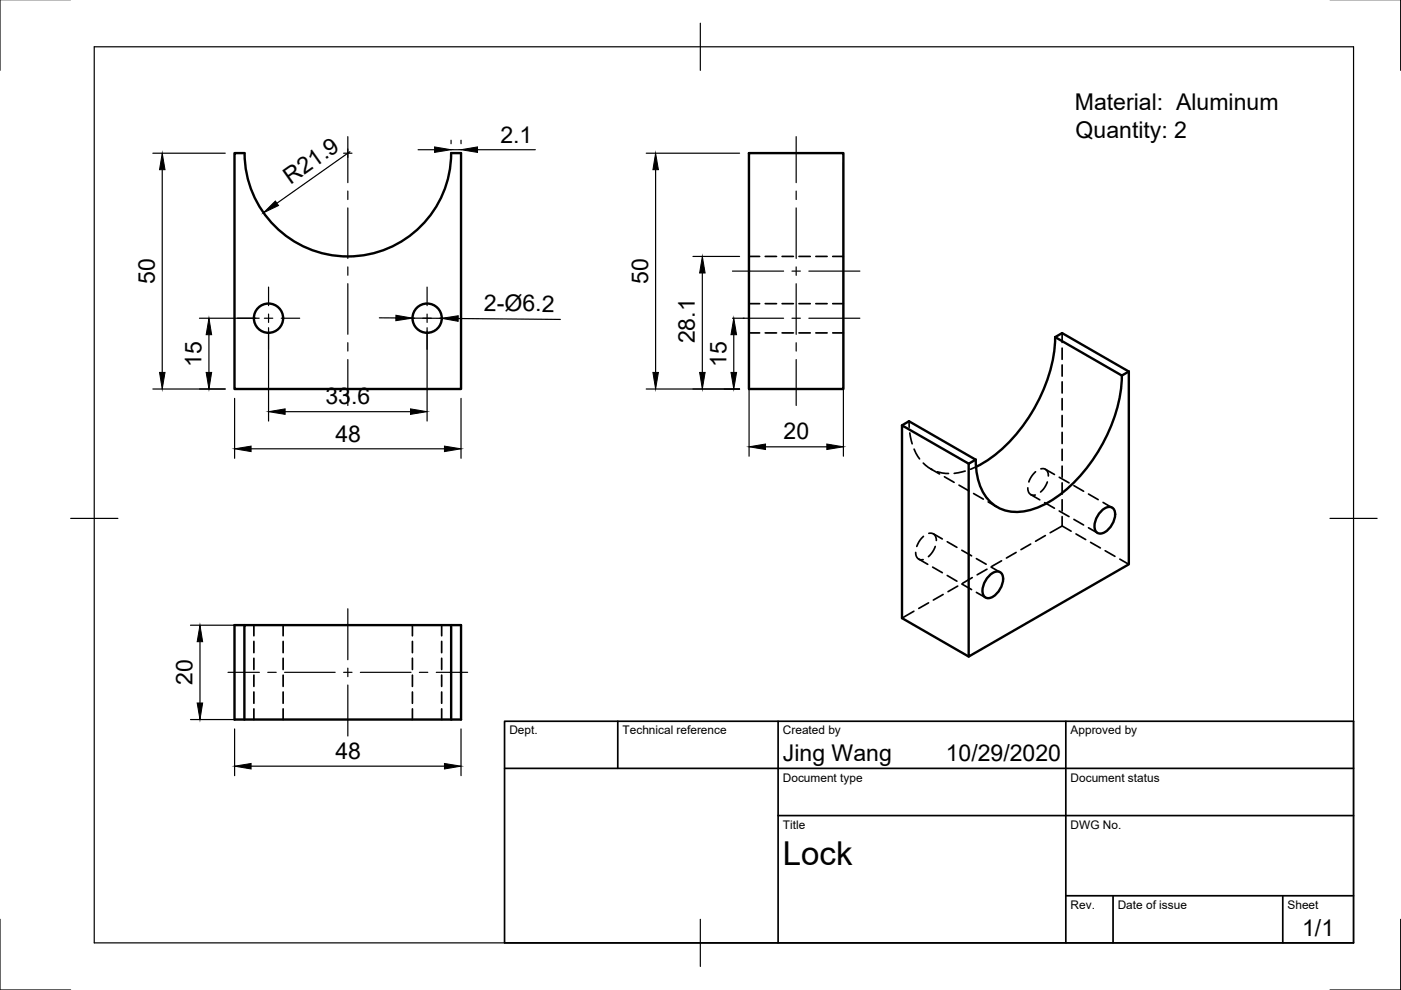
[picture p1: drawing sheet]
<svg xmlns="http://www.w3.org/2000/svg" width="297mm" height="210mm" viewBox="0 0 297 210" stroke-linecap="round" stroke-linejoin="round" font-family="sans-serif">
<!-- layer: Visible -->
<g fill="none" stroke="#000" stroke-width=".51">
<path d="M49.7 32.5h2.2a21.9 21.9 0 0 0 21.9 21.9 21.9 21.9 0 0 0 21.9-21.9h2v50h-48zM158.8 32.5h20v50h-20zM223.7 71.5a34.3 34.3 0 0 1-14.8 26.4l-2 1.1M237.9 79.6a34.2 34.2 0 0 1-15.5 26.8 11.9 11.9 0 0 1-9.9 1.6 8.8 8.8 0 0 1-5.3-7.1l-.3-3.4M239.3 78.8v40.8l-33.9 19.6v-40.9l1.5-.8M239.3 78.8l-1.5 .8M239.3 78.8l-14.1-8.2-1.5 .9 14.1 8.1M191.2 90.2l1.5-.9 14.2 8.2M205.4 98.3l-14.2-8.1v40.9l14.2 8.1M233.3 108.6a2.37 2.37 0 0 1 2.5-1 2.63 2.63 0 0 1 .1 3.3 3.5 3.5 0 0 1-2.8 2.2 1.53 1.53 0 0 1-1-2.1 5.2 5.2 0 0 1 1.2-2.4zM51.8 132.5h-2.1v20.1h48v-20.1h-2M209.5 122.3a2.37 2.37 0 0 1 2.5-1 2.63 2.63 0 0 1 .2 3.3 3.5 3.5 0 0 1-2.8 2.2 1.53 1.53 0 0 1-1-2.2 5.2 5.2 0 0 1 1.1-2.3z"/>
<path d="M51.8 152.6v-20.1h43.9v20.1"/>
<circle cx="56.9" cy="67.5" r="3.1"/>
<circle cx="90.6" cy="67.5" r="3.1"/>
</g>
<!-- layer: Hidden -->
<g fill="none" stroke="#000" stroke-width=".36">
<path d="M158.8 54.4h2.3M162.2 54.4h2.4M165.8 54.4h2.4M169.4 54.4h2.4M173 54.4h2.4M176.6 54.4h2.2M158.8 64.4h2.3M158.8 70.6h2.3M162.2 64.4h2.4M162.2 70.6h2.4M165.8 64.4h2.4M165.8 70.6h2.4"/>
<path d="M169.4 64.4h2.4M169.4 70.6h2.4M173 64.4h2.4M173 70.6h2.4M176.6 64.4h2.2M176.6 70.6h2.2M225.2 70.6v2M225.2 73.8v2.4M225.2 77.4v2.3M192.7 89.3l.1 1.3M192.9 91.8l.5 2.3M193.8 95.2l1.2 2.1"/>
<path d="M195.7 98.2l1.1 .9 .9 .5M197.3 99.4l1.9 1.1M204.6 99.9l-2.3 .5M206.9 99l-1.1 .5M220.7 99.4a1.25 1.25 0 0 1 1.6 1.5M221.6 99.5l2 1.1M225.2 81v2.3M225.2 84.5v2.4M225.2 88.1v2.4M225.2 91.7v2.3M225.2 95.2v2.4M225.2 98.8v2.4"/>
<path d="M194.1 117.1a1.29 1.29 0 0 0 1.6 1.6M194.8 118.5l1.9 1.1M195.8 113.7l-.7 .8-.7 1.4M196.9 113.1a1.27 1.27 0 0 1 1.6 1.5M197.9 113.2l1.9 1.1M198.3 115.9l-.6 1.1-.9 1M198.8 100l2.3 .4M200.2 101.1l2.1 1.2M200.8 114.9l2.1 1.1M203.3 102.9l2.1 1.1M203.9 116.7l2.1 1.1M206.4 104.6l2.1 1.2"/>
<path d="M207 118.4l2.1 1.2M209.5 106.4l1.9 1.1M212.3 118.9l-2 1.2M215.4 117.1l-2 1.2M217.9 103.4a1.28 1.28 0 0 0 1.6 1.6M218.5 115.4l-2 1.1M218.5 104.9l2 1.1M219.6 100l-.8 .8-.7 1.4M221.5 106.6l2.1 1.2M221.6 113.6l-2 1.2M222.1 102.2l-.6 1.1-.9 1M224.6 101.2l2.1 1.2"/>
<path d="M224.6 108.3l2.1 1.2M225.2 111.5l-2.5 1.5M225.2 111.5l1.9 1.1M225.2 102.4v2.4M225.2 106v2.3M225.2 109.5v2M227.7 103l2 1.2M227.7 110.1l2 1.2M228.1 113.2l2.1 1.2M230.8 104.7l2 1.2M230.8 111.9l1.9 1.1M231.2 115l2.1 1.2"/>
<path d="M233.9 106.5l1.9 1.1M234.3 116.8l2.1 1.2M237.4 118.5l1.9 1.1M53.8 132.5v2.3M53.8 136v2.4M53.8 139.6v2.4M60 132.5v2.3M60 136v2.4M60 139.6v2.4M87.4 132.5v2.3M87.4 136v2.4M87.4 139.6v2.4"/>
<path d="M93.6 132.5v2.3M93.6 136v2.4M93.6 139.6v2.4M193.8 129.6l-2.6 1.5M196.9 127.8l-2.1 1.2M197.7 120.2l2.1 1.2M200 126l-2.1 1.2M200.8 122l2.1 1.2M203.1 124.3l-2.1 1.1M203.9 123.8l2.1 1.2M206.1 122.5l-2 1.2M207 125.6l1.9 1.1"/>
<path d="M209.3 120.7l-2.1 1.2M210.1 120.2l1.9 1.1M53.8 143.1v2.4M53.8 146.7v2.4M53.8 150.3v2.3M60 143.1v2.4M60 146.7v2.4M60 150.3v2.3M87.4 143.1v2.4M87.4 146.7v2.4M87.4 150.3v2.3M93.6 143.1v2.4"/>
<path d="M93.6 146.7v2.4M93.6 150.3v2.3"/>
</g>
<!-- layer: Border -->
<path d="M0 -.1v15M297 -.1v15M20 9.9h267v190h-267zM148.5 4.9v10M15 109.9h10M282 109.9h10M0 194.9v15h15M148.5 194.9v10M297 194.9v15h-15" fill="none" stroke="#000" stroke-width=".25"/>
<!-- layer: TitleBlock -->
<path d="M107 152.9h180v47h-180zM131 152.9v10M165 152.9v47M226 152.9v47M107 162.9h180M165 172.9h122M226 189.9h61M236 189.9v10M272 189.9v10" fill="none" stroke="#000" stroke-width=".36"/>
<!-- layer: Center Lines -->
<g fill="none" stroke="#000" stroke-width=".25">
<path d="M72.9 32.5h1.7M73.7 29v9.7M168.8 29v9.7M73.7 40.5v1.8M73.7 44.1v10.7M73.7 56.6v1.8M155.3 57.5h10.8M167.9 57.5h1.8M168.8 40.5v1.8M168.8 44.1v10.7M168.8 56.6v1.8M171.5 57.5h10.8"/>
<path d="M50.3 67.5h4M56 67.5h1.8M56.9 60.9v3.9M56.9 66.6v1.8M56.9 70.2v3.9M59.6 67.5h3.9M73.7 60.1v10.8M73.7 72.7v1.7M73.7 76.2v9.8M83.9 67.5h4M89.6 67.5h1.8M90.6 60.9v3.9"/>
<path d="M90.6 66.6v1.8M90.6 70.2v3.9M93.2 67.5h3.9M155.3 67.5h10.8M167.9 67.5h1.8M168.8 60.1v10.8M168.8 72.7v1.7M168.8 76.2v9.8M171.5 67.5h10.8M73.7 129.1v10.8M48.3 142.6h6.7M56.8 142.6h1.8"/>
<path d="M60.3 142.6h10.8M72.9 142.6h1.7M73.7 141.7v1.8M73.7 145.2v10.9M76.4 142.6h10.7M88.9 142.6h1.8M92.5 142.6h6.6"/>
</g>
<!-- layer: Dimensions -->
<g fill="none" stroke="#000" stroke-width=".25">
<path d="M32.4 32.5h15.4M34.4 36v43M74.2 32.2l-15.5 10.9M88.6 31.7h3.5M95.6 29.7v.8M95.6 31.7h2.1M97.7 29.7v.8M101.2 31.7h12.3M137 32.5h19.8M139 36v43M158.8 34.5v62.2M178.8 34.5v62.2"/>
<path d="M146.9 54.4h9.9M148.9 57.9v21.1M42.3 67.5h12.6M44.3 71v8M56.9 69.5v19.8M80.4 67.4h3.5M87.4 67.5h6.2M90.6 69.5v19.8M97.1 67.5l21.7 .2M155.6 71v8M157.6 67.5h.1M32.4 82.5h15.4"/>
<path d="M49.7 84.5v12.7M53.2 95.2h41M60.5 87.3h26.5M97.7 84.5v12.7M137 82.5h19.8M162.3 94.7h13M40.4 132.6h9.4M42.4 136.1v12.9M40.4 152.6h9.4M49.7 154.6v9.9M97.7 154.6v9.9M53.2 162.4h41"/>
</g>
<g fill="#000" stroke="#000" stroke-width=".21">
<path d="M34.4 32.5l.6 3.5h-1.2zM92.1 31.2l3.5 .5-3.5 .6zM97.7 31.7l3.5-.5v1.1zM139 32.5l.6 3.5h-1.2zM55.9 45.1l2.5-2.5 .7 1zM148.9 54.4l.6 3.5h-1.2zM33.8 79h1.2l-.6 3.5zM44.3 67.5l.6 3.5h-1.2zM43.7 79h1.2l-.6 3.5zM83.9 66.8l3.5 .7-3.5 .5zM93.6 67.5l3.6-.6-.1 1.2zM138.4 79h1.2l-.6 3.5z"/>
<path d="M148.3 79h1.2l-.6 3.5zM155.6 67.5l.6 3.5h-1.2zM155 79h1.2l-.6 3.5zM49.7 95.2l3.5-.6v1.2zM56.9 87.3l3.6-.6v1.2zM87 86.7l3.6 .6-3.6 .6zM94.2 94.6l3.5 .6-3.5 .6zM158.8 94.7l3.5-.6v1.2zM175.3 94.1l3.5 .6-3.5 .6zM42.4 132.6l.6 3.5h-1.2zM41.8 149h1.2l-.6 3.6zM49.7 162.4l3.5-.5v1.1z"/>
<path d="M94.2 161.9l3.5 .5-3.5 .6z"/>
</g>
<text font-size="7" x="166" y="183.4">Lock</text>
<g font-size="4.9">
<text x="227.9" y="23.4">Material: Aluminum</text>
<text x="228" y="29.3">Quantity: 2</text>
<text x="106.1" y="30.2">2.1</text>
<text x="61.6" y="39.2" transform="rotate(-35 61.6 39.2)">R21.9</text>
<text x="32.9" y="60.2" transform="rotate(-90 32.9 60.2)">50</text>
<text x="102.6" y="65.9">2-Ø6.2</text>
<text x="137.5" y="60.2" transform="rotate(-90 137.5 60.2)">50</text>
<text x="42.7" y="77.9" transform="rotate(-90 42.7 77.9)">15</text>
<text x="147.3" y="72.8" transform="rotate(-90 147.3 72.8)">28.1</text>
<text x="154" y="77.9" transform="rotate(-90 154 77.9)">15</text>
<text x="69" y="85.7">33.6</text>
<text x="71.1" y="93.6">48</text>
<text x="166.1" y="93.2">20</text>
<text x="40.8" y="145.2" transform="rotate(-90 40.8 145.2)">20</text>
<text x="71.1" y="160.9">48</text>
<text x="166" y="161.4">Jing Wang</text>
<text x="200.5" y="161.4">10/29/2020</text>
<text x="276.1" y="198.6">1/1</text>
</g>
<g font-size="2.5">
<text x="108" y="155.7">Dept.</text>
<text x="132" y="155.7">Technical reference</text>
<text x="166" y="155.7">Created by</text>
<text x="227" y="155.7">Approved by</text>
<text x="166" y="165.7">Document type</text>
<text x="227" y="165.7">Document status</text>
<text x="166" y="175.7">Title</text>
<text x="227" y="175.7">DWG No.</text>
<text x="227" y="192.7">Rev.</text>
<text x="237" y="192.7">Date of issue</text>
<text x="273" y="192.7">Sheet</text>
</g>
</svg>
